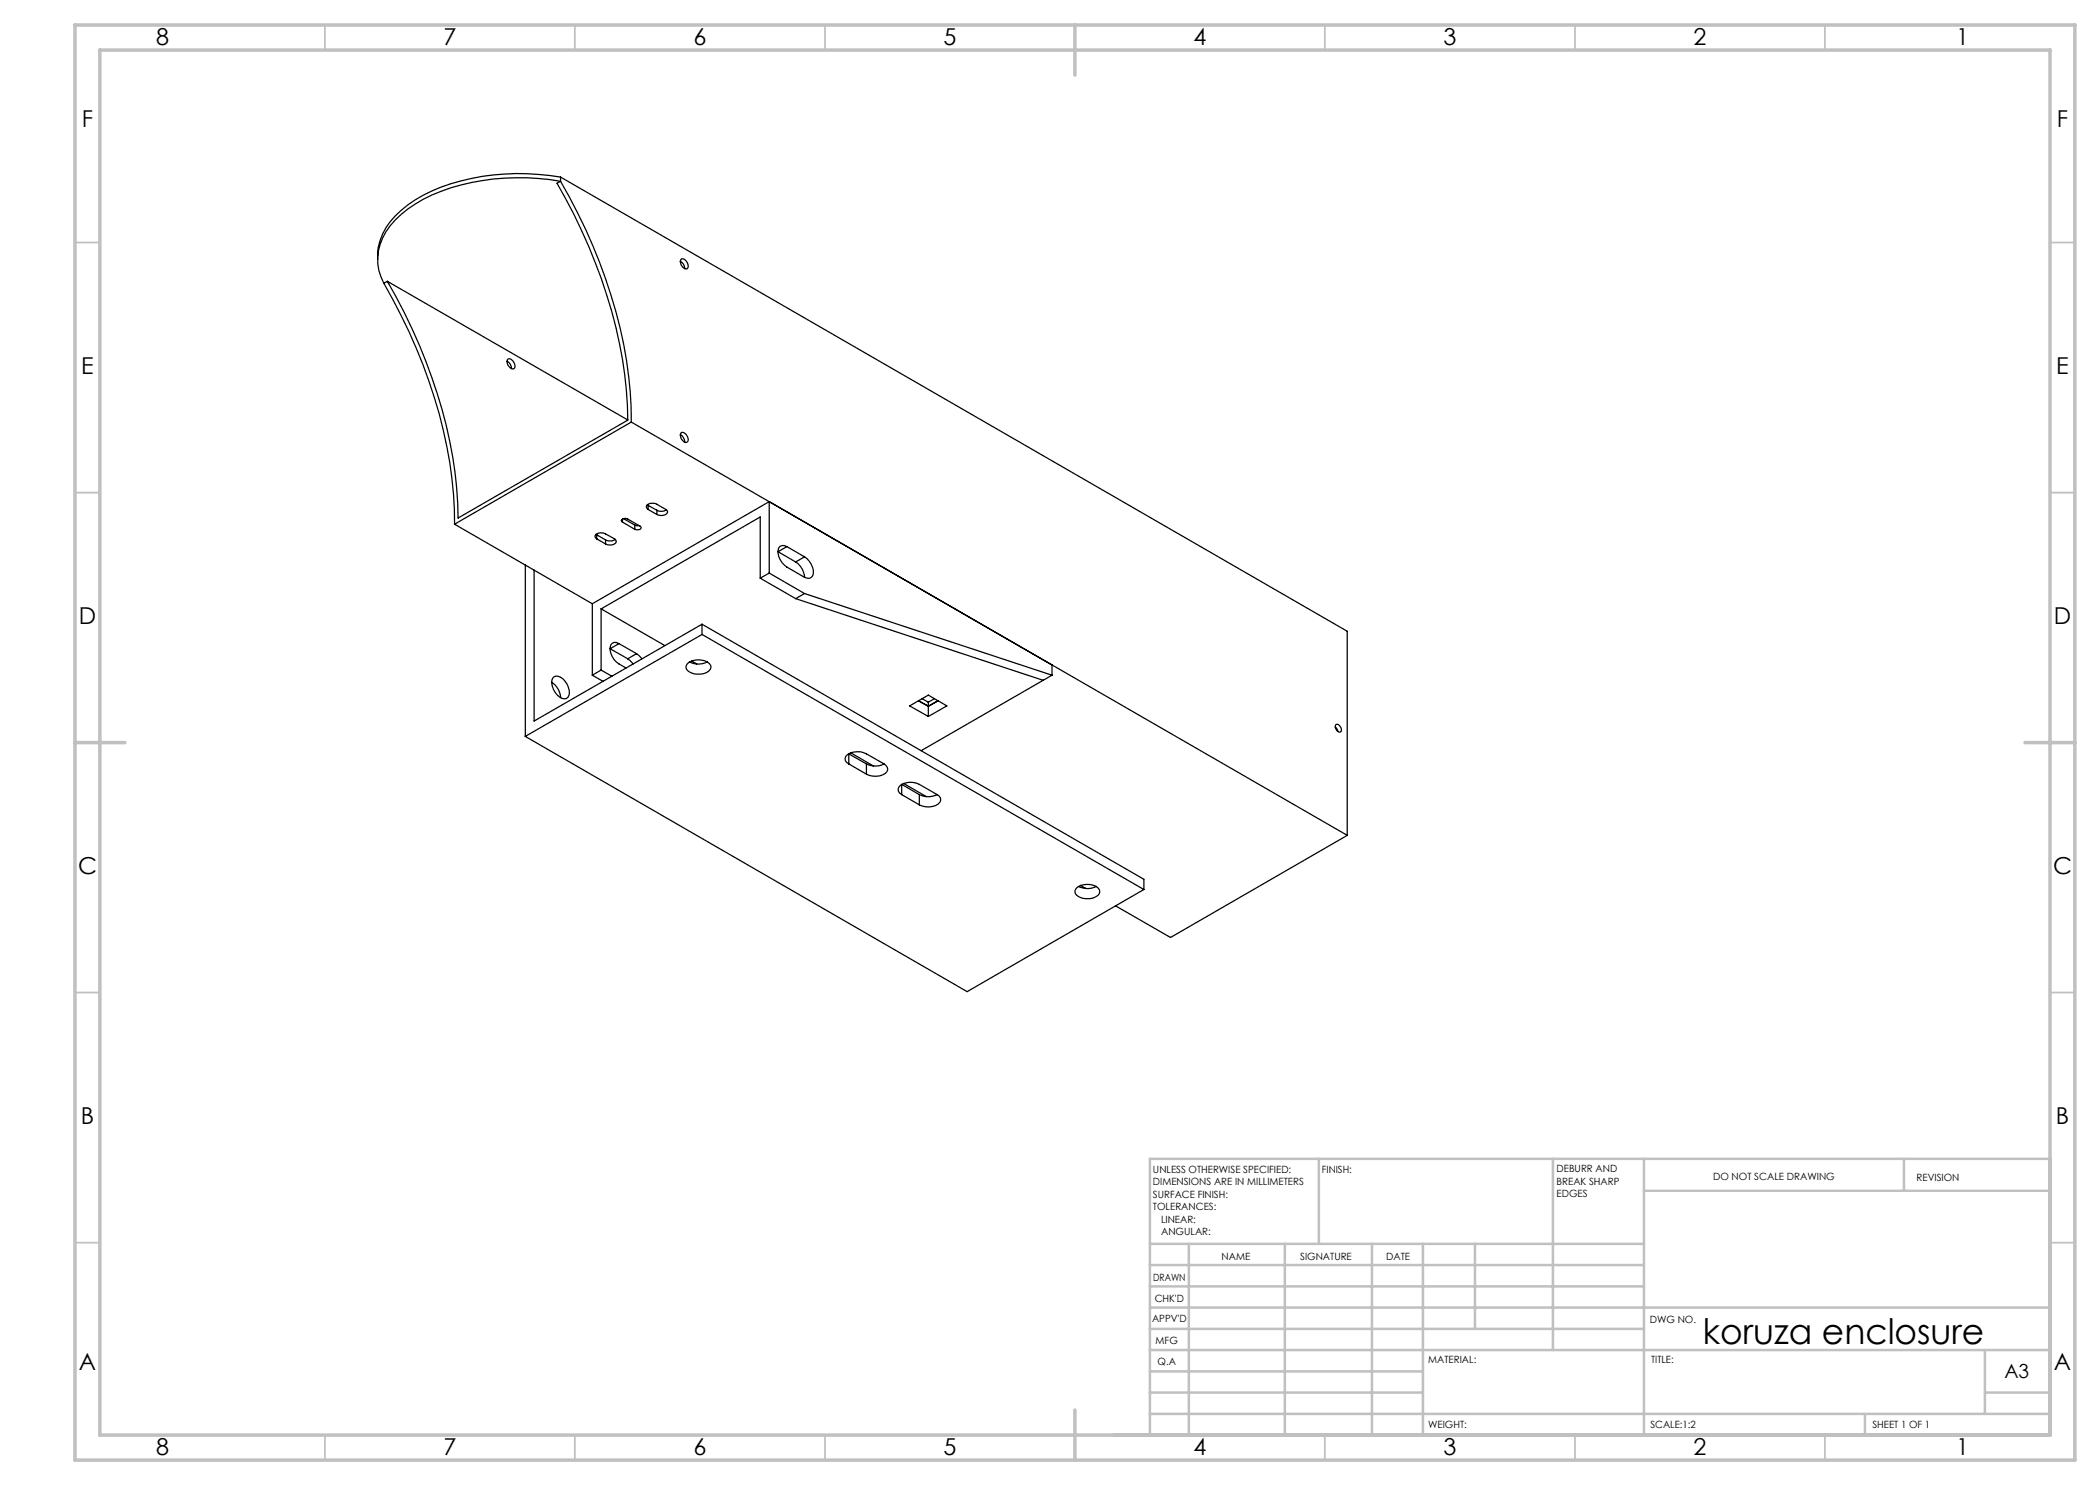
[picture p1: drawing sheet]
<svg xmlns="http://www.w3.org/2000/svg" width="420mm" height="297mm" viewBox="0 0 420 297" stroke-linecap="round" stroke-linejoin="round" font-family="sans-serif">
<g fill="none" stroke="#c0c0c0" stroke-width=".35">
<path d="M65 5v5M115 5v5M165 5v5M265 5v5M315 5v5M365 5v5M15 48.5h5M410 48.5h5M15 98.5h5M410 98.5h5M15 198.5h5M410 198.5h5"/>
<path d="M15 248.5h5M410 248.5h5M65 287v5M115 287v5M165 287v5M265 287v5M315 287v5M365 287v5"/>
</g>
<g fill="none" stroke="#c0c0c0" stroke-width=".5">
<path d="M263.8 231.8v17M310.6 231.8v38.2M328.8 231.8v55.2M328.8 238.2h81.2M380.8 231.8v6.4M410 231.8h-180v55.2M230 248.8h98.8M230 257.3h98.8M230 253h98.8M237.8 248.8v38.2M257 248.8v38.2M274.4 248.8v38.2"/>
<path d="M284.6 248.8v38.2M295 248.8v17M230 265.8h98.8M230 261.5h180M230 278.5h54.6M230 274.3h54.6M230 270h180M397 278.5h13M397 270v12.8M230 282.8h180M373 282.8v4.2"/>
</g>
<path d="M15 5h400v287h-400zM20 10h390v277h-390zM215 5v10M15 148.5h10M405 148.5h10M215 282v10" fill="none" stroke="#c0c0c0" stroke-width=".7"/>
<g fill="none" stroke="#000" stroke-width=".25">
<path d="M112.1 36.3a103.7 103.7 0 0 1 13.6 39l.3 3.1 .3 6M112.1 36.3l-.7 .4a102.5 102.5 0 0 1 13.9 41.4l.3 5.9-34 19.6a92 92 0 0 0-9.2-37.9l-1.5-3.2-3.4-6.2M112.1 36.3a44.6 44.6 0 0 0-27.5 3.6 18.7 18.7 0 0 0-8.1 7.7 9.7 9.7 0 0 0 .3 9.1M112.1 35.4a45.7 45.7 0 0 0-25.7 2.8 19.4 19.4 0 0 0-9.9 8.6 9.8 9.8 0 0 0-1 5.1M112.1 35.4l157.4 90.9v40.8M112.1 35.4v.9M76.8 56.7a102.9 102.9 0 0 1 13.9 42.1l.2 6M77.5 56.3l-.7 .4M77.5 56.3l48.1 27.7M136.1 52.2v.1a1.69 1.69 0 0 1 .8 1.4M136.3 51.8a1.32 1.32 0 0 1 1.1 2 1.32 1.32 0 0 1-1.1-2zM101.4 72.2l.1 .1a1.69 1.69 0 0 1 .8 1.4"/>
<path d="M101.6 71.8a1.32 1.32 0 0 1 1.2 2 1.32 1.32 0 0 1-1.2-2zM126.3 84.4l143.2 82.7M126.3 84.4l-35.4 20.4M136.1 86.9v.1a1.82 1.82 0 0 1 .8 1.4M136.3 86.5a1.31 1.31 0 0 1 1.1 1.9 1.29 1.29 0 0 1-1.1-1.9zM90.9 104.8l27.6 16M105.1 113v34.3M106.8 114v30.2l33.6-19.4M119.2 106.9l.1 .1M119.3 107.8l-.3-.5a1.46 1.46 0 0 1 2.1-.5l1.8 1 .4 .5a1.48 1.48 0 0 1-2.2 .5M119.3 107.8l1.8 1M119.3 107v.8"/>
<path d="M119.3 107l1.8 1M121.1 108v.8M123 107.9a1.74 1.74 0 0 1-1.9 .1M124.5 104.4l-.3-.3 .1-.1 .4-.3h.6l2.7 1.5 .2 .3a.92 .92 0 0 1-1.2 .4M124.5 104.4l2.5 1.5M124.5 103.8v.6M124.7 103.7l2.3 1.3M127 105l.8 .1M127 105v.9M129.5 101l.1 .1M129.6 101.9l-.3-.6a1.43 1.43 0 0 1 2.1-.4l1.7 1 .4 .5a1.52 1.52 0 0 1-2.1 .5M129.6 101.9l1.8 1"/>
<path d="M129.6 101.1v.8M129.6 101.1l1.8 1M131.4 102.1v.8M133.3 102a1.78 1.78 0 0 1-1.9 .1M152 115.6v-12.2l-31.8 18.4M152 115.6l7.1 4.1M153.8 114.6v-14.3l-35.3 20.5M153.8 114.6l-1.8 1M153.8 114.6l7.1 4.1M157.4 109.3a1.13 1.13 0 0 0-1.4 0 1.13 1.13 0 0 0-.4 1.3 4 4 0 0 0 1.8 2.8l3.5 2.1M157.4 109.3l3.5 2.1M157.4 109.3l-1.8 1 3.5 2.1"/>
<path d="M159.1 112.4a3.9 3.9 0 0 1 1.8 3.1M159.1 119.7l49.5 16.4M160.9 111.4a3.6 3.6 0 0 1 1.6 3.8 1.09 1.09 0 0 1-1.6 .3M160.9 118.7l49.5 16.3M160.9 118.7l-1.8 1M160.9 111.4l-1.8 1M110.3 136.5a4 4 0 0 1 1.8 3M110.5 135.6a1.09 1.09 0 0 1 1.6-.1 3.5 3.5 0 0 1 1.7 3.6 .94 .94 0 0 1-1.4 .6 3.5 3.5 0 0 1-1.9-4.1zM118.5 120.8v14.2M118.5 135l2.1 1.3M120.2 121.8v12.2M120.2 134l-1.7 1"/>
<path d="M120.2 121.8l12.8 7.3M120.2 134l2.2 1.3M123.8 128.7a1.13 1.13 0 0 0-1.4 0 1.13 1.13 0 0 0-.4 1.3 4.5 4.5 0 0 0 3.2 3.6M123.8 128.7l3.5 2M123.8 128.7l-1.8 1 3.6 2.1M125.6 131.8l1 1M127.3 130.7l1.1 1.1M127.3 130.7l-1.7 1.1M137.4 132.8a3.4 3.4 0 0 1 4.7 .3 1.39 1.39 0 0 1-1.3 1.6 3.4 3.4 0 0 1-3.4-.8l-.2-.3zM137.9 132.4a3.9 3.9 0 0 0 3.6 0M138.3 132.2l1 .6M140.4 126.9l-35.3 20.4"/>
<path d="M140.4 126.9l88.4 51M140.4 124.8v2.1M140.4 124.8l88.4 51.1v2M184.4 139.7l1.3 .7M186.9 139.7l-1.2 .7M208.6 136.1l-24.4 14M210.4 133v2M210.4 135l-1.8 1.1M105.1 147.3l88.3 51 35.4-20.4M169.8 152.8a1.11 1.11 0 0 1-.8-1.2 1.11 1.11 0 0 1 1-1 4 4 0 0 1 3.3 .2l3.5 2M169.8 152.8l3.5 2M169.8 152.8v-2l3.5 2"/>
<path d="M170.1 150.6l4.6 2.6M173.3 152.8a3.9 3.9 0 0 0 3.5 0M173.3 152.8v2M176.8 152.8a1.13 1.13 0 0 1 .7 1.2 1.13 1.13 0 0 1-1 1 3.9 3.9 0 0 1-3.2-.2M180.3 158.9a1.14 1.14 0 0 1-.7-1.2 1.14 1.14 0 0 1 1-1 3.9 3.9 0 0 1 3.3 .2l3.5 2M180.3 158.9l3.6 2.1M180.3 158.9v-2l3.6 2M180.7 156.7l4.6 2.6M181.9 141.2l3.8-2.2 3.7 2.2-3.7 2.1zM183.7 140.2l2 1 1.9-1M183.9 158.9a3.9 3.9 0 0 0 3.5 0M183.9 158.9v2.1"/>
<path d="M185.7 140.4v2.9M187.4 158.9a1.04 1.04 0 0 1 .7 .9 1.04 1.04 0 0 1-.5 1 3.7 3.7 0 0 1-3.7 .2M267.1 145.4l.3 .4 .2 .5M267.2 144.9a1.02 1.02 0 0 1 .9 1.5 1.01 1.01 0 0 1-.9-1.5zM215.2 177.7a3.5 3.5 0 0 1 4.4-.1 1.04 1.04 0 0 1-.5 1.8 3.6 3.6 0 0 1-3.9-.5l-.2-.4zM215.7 177.3a4 4 0 0 0 3.6 0M216.1 177.1l1 .6M269.5 167.1l-35.4 20.4-11-6.3"/>
</g>
<text font-size="7.1" x="340.6" y="268.8">koruza enclosure</text>
<g font-size="4.7">
<text x="31.2" y="9">8</text>
<text x="88.7" y="9">7</text>
<text x="138.7" y="9">6</text>
<text x="188.7" y="9">5</text>
<text x="238.7" y="9">4</text>
<text x="288.7" y="9">3</text>
<text x="338.7" y="9">2</text>
<text x="391.2" y="9">1</text>
<text x="16.4" y="25.5">F</text>
<text x="411.4" y="25.5">F</text>
<text x="16.3" y="74.7">E</text>
<text x="411.2" y="74.7">E</text>
<text x="15.8" y="124.7">D</text>
<text x="410.8" y="124.7">D</text>
<text x="15.6" y="174.7">C</text>
<text x="410.6" y="174.7">C</text>
<text x="16.2" y="224.7">B</text>
<text x="411.2" y="224.7">B</text>
<text x="15.8" y="274">A</text>
<text x="410.8" y="274">A</text>
<text x="31.2" y="291">8</text>
<text x="88.7" y="291">7</text>
<text x="138.7" y="291">6</text>
<text x="188.7" y="291">5</text>
<text x="238.7" y="291">4</text>
<text x="288.7" y="291">3</text>
<text x="338.7" y="291">2</text>
<text x="391.2" y="291">1</text>
</g>
<text font-size="3.9" x="400.9" y="275.5">A3</text>
<g font-size="2">
<text x="230.6" y="234.6">UNLESS OTHERWISE SPECIFIED:</text>
<text x="230.6" y="237.1">DIMENSIONS ARE IN MILLIMETERS</text>
<text x="230.6" y="239.6">SURFACE FINISH:</text>
<text x="264.4" y="234.6">FINISH:</text>
<text x="311.3" y="234.5">DEBURR AND</text>
<text x="311.3" y="237">BREAK SHARP</text>
<text x="311.3" y="239.5">EDGES</text>
<text x="342.6" y="236">DO NOT SCALE DRAWING</text>
<text x="383.3" y="236.2">REVISION</text>
<text x="230.6" y="242.1">TOLERANCES:</text>
<text x="232.2" y="244.6">LINEAR:</text>
<text x="232.2" y="247.1">ANGULAR:</text>
<text x="244.3" y="252">NAME</text>
<text x="260" y="251.9">SIGNATURE</text>
<text x="277.2" y="251.9">DATE</text>
<text x="230.6" y="256.1">DRAWN</text>
<text x="230.9" y="260.3">CHK'D</text>
<text x="230.4" y="264.4">APPV'D</text>
<text x="231.1" y="268.8">MFG</text>
<text x="330" y="264.6">DWG NO.</text>
<text x="231.5" y="273">Q.A</text>
<text x="285.6" y="272.5">MATERIAL:</text>
<text x="330.2" y="272.5">TITLE:</text>
<text x="285.6" y="285.5">WEIGHT:</text>
<text x="330.1" y="285.6">SCALE:1:2</text>
<text x="374.5" y="285.6">SHEET 1 OF 1</text>
</g>
</svg>
